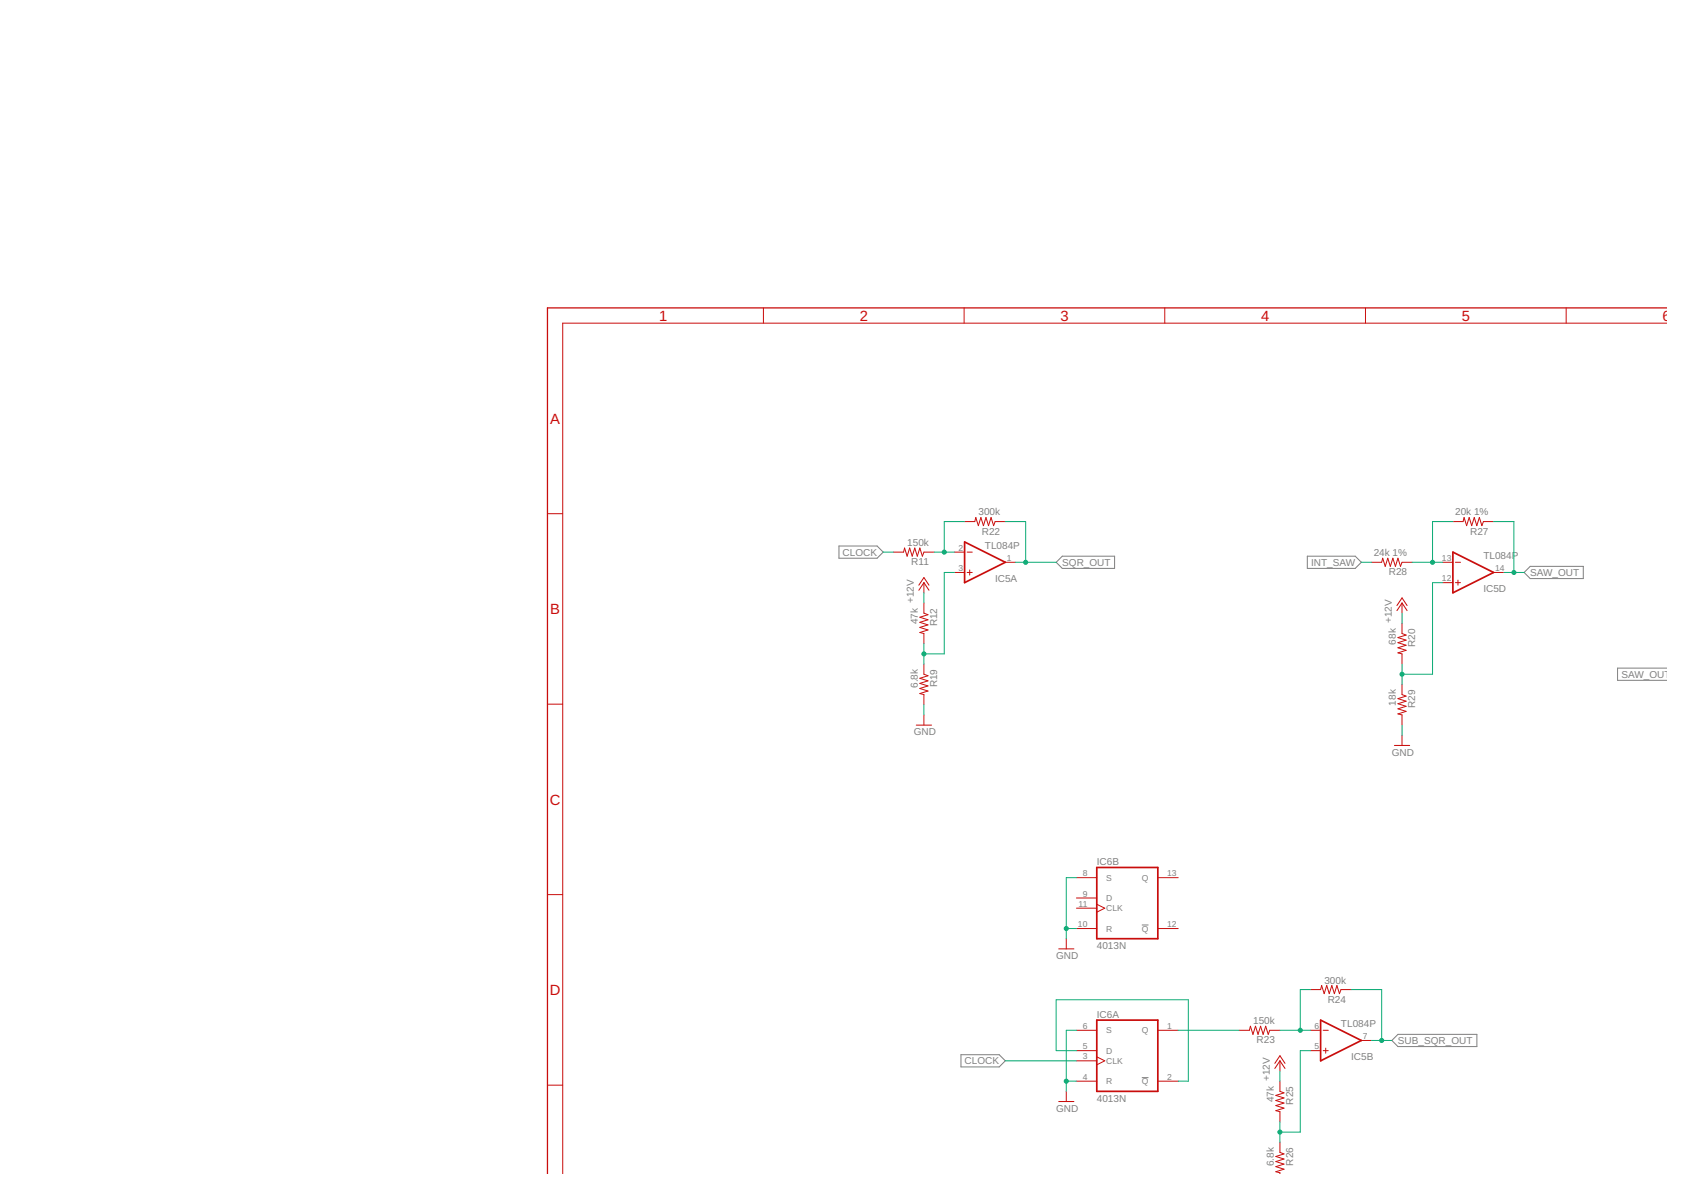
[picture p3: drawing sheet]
<svg xmlns="http://www.w3.org/2000/svg" width="420mm" height="297mm" viewBox="0 0 420 297" stroke-linecap="round" stroke-linejoin="round" font-family="sans-serif">
<path d="M209.4 136.3h9.6l1.5 1.5-1.5 1.5h-9.6zM326.4 138.8h11.9l1.6 1.6-1.6 1.5h-11.9zM263.7 140.4l1.5-1.6h13.1v3.1h-13.1zM380.5 142.9l1.5-1.5h13.3v3h-13.3zM416 166.8h-12.2v3h12.2M285.1 230.9h1.6M347.5 259.7l1.5-1.5h19.7v3h-19.7zM239.9 263.3h9.5l1.6 1.5-1.6 1.5h-9.5zM285.1 269h1.6" fill="none" stroke="#808080" stroke-width=".25"/>
<path d="M416 76.9h-279.3v216" fill="none" stroke="#c90d0c" stroke-width=".32"/>
<g fill="none" stroke="#c90d0c" stroke-width=".25">
<path d="M190.6 76.9v3.8M240.7 76.9v3.8M290.8 76.9v3.8M340.9 76.9v3.8M391 76.9v3.8M416 80.7h-275.5v212.2M136.7 128.2h3.8M223 137.8h2.6l.2-1 .7 2 .6-2 .6 2 .7-2 .6 2 .6-2 .7 2 .4-1h2.5M238.3 137.8h2.5M240.8 130.2h2.6l.2-1 .6 2 .7-2 .6 2 .6-2 .7 2 .6-2 .7 2 .3-1h2.6M241.4 137.8h1.3M362.7 130.2h2.6l.2-1 .6 2 .7-2 .6 2 .6-2 .7 2 .6-2 .7 2 .3-1h2.6"/>
<path d="M229.4 146.1l1.3-1.9 1.2 1.9M230.7 150.5v2.6l1 .3-2.1 .7 2.1 .6-2.1 .6 2.1 .7-2.1 .6 2.1 .6-2.1 .7 1.1 .2v2.6M230.7 145.4v2.6M230.7 145.4l1.2 1.9M230.7 145.4l-1.3 1.9M238.3 142.9h2.5M241.4 142.9h1.3M242.1 142.3v1.2M251 140.4h2.5M342.4 140.4h2.5l.3-1.1 .6 2.1 .7-2.1 .6 2.1 .6-2.1 .7 2.1 .6-2.1 .6 2.1 .4-1h2.6M348.7 151.2l1.3-2 1.3 2M350 155.6v2.5l1 .4-2 .7 2 .6-2 .6 2 .7-2 .6 2 .6-2 .7 1 .2v2.6"/>
<path d="M350 150.5v2.6M350 150.5l1.3 1.9M350 150.5l-1.3 1.9M360.2 140.4h2.5M360.2 145.4h2.5M363.3 140.4h1.3M363.3 145.4h1.3M364 144.8v1.3M372.9 142.9h2.5M136.7 175.8h3.8M230.7 165.8v2.5l1 .4-2.1 .6 2.1 .6-2.1 .7 2.1 .6-2.1 .7 2.1 .6-2.1 .6 1.1 .3v2.5M230.7 178.5v2.5"/>
<path d="M350 170.8v2.6l1 .4-2 .6 2 .6-2 .7 2 .6-2 .6 2 .7-2 .6 1 .3v2.5M228.7 181h3.9M348.1 186.1h3.8M350 183.5v2.6M268.7 219.1h5.1M289.1 219.1h5M136.7 223.3h3.8M264.3 236.9h3.8M266.2 234.3v2.6M268.7 231.8h5.1M268.7 226.7h5.1M268.7 224.2h5.1"/>
<path d="M273.8 225.7l2 1-2 1M289.1 231.8h5M268.7 257.2h5.1M289.1 257.2h5M309.4 257.2h2.5l.3-1 .6 2 .6-2 .7 2 .6-2 .6 2 .7-2 .6 2 .4-1h2.5M327.2 257.2h2.5M327.2 247h2.5l.2-1 .7 2 .6-2 .7 2 .6-2 .6 2 .7-2 .6 2 .4-1h2.5M330.3 257.2h1.3M339.9 259.7h2.5M136.7 270.9h3.8M264.3 275h3.8M266.2 272.4v2.6"/>
<path d="M268.7 262.3h5.1M268.7 269.9h5.1M268.7 264.8h5.1M273.8 263.8l2 1-2 1M289.1 269.9h5M318.3 265.4l1.2-1.9 1.3 1.9M319.5 264.8l1.3 1.9M319.5 264.8l-1.2 1.9M319.5 264.8v2.5M319.5 269.9v2.5l1 .4-2 .6 2 .7-2 .6 2 .6-2 .7 2 .6-2 .6 1 .3v2.5M327.2 262.3h2.5M330.3 262.3h1.3"/>
<path d="M331 261.6v1.3M319.5 285.1v2.6l1 .3-2 .7 2 .6-2 .6 2 .7-2 .6 2 .6-2 .7 1 .2v.2"/>
</g>
<path d="M240.8 135.3l10.2 5.1-10.2 5zM362.7 137.8l10.2 5.1-10.2 5.1zM273.8 216.5h15.3v17.8h-15.3zM273.8 254.6h15.3v17.8h-15.3zM329.7 254.6l10.2 5.1-10.2 5.1z" fill="none" stroke="#c90d0c" stroke-width=".42"/>
<g fill="none" stroke="#0dab76" stroke-width=".25">
<path d="M220.5 137.8h2.5M233.2 137.8h5.1M240.8 130.2h-5.1v7.6M251 130.2h5.1v10.2M362.7 130.2h-5.1v10.2M372.9 130.2h5.1v12.7M230.7 148v2.5M238.3 142.9h-2.6v20.3h-5M253.5 140.4h10.2M339.9 140.4h2.5M350 153.1v2.5M352.6 140.4h7.6"/>
<path d="M360.2 145.4h-2.6v22.9h-7.6M375.4 142.9h5.1M230.7 160.7v5.1M230.7 175.9v2.6M350 165.8v5M350 181v2.5M268.7 219.1h-2.5v15.2M266.2 231.8h2.5M268.7 257.2h-2.5v15.2M294.1 257.2h15.3M319.5 257.2h7.7M327.2 247h-2.6v10.2"/>
<path d="M337.3 247h7.6v12.7M342.4 259.7h5.1M251 264.8h17.7M266.2 269.9h2.5M268.7 262.3h-5v-12.7h33v20.3h-2.6M319.5 267.3v2.6M327.2 262.3h-2.6v20.3h-5.1M319.5 280v5.1"/>
</g>
<g fill="#0dab76" stroke="#0dab76" stroke-width=".25">
<circle cx="266.2" cy="231.8" r=".51"/>
<circle cx="266.2" cy="269.9" r=".51"/>
<circle cx="235.7" cy="137.8" r=".51"/>
<circle cx="230.7" cy="163.2" r=".51"/>
<circle cx="256.1" cy="140.4" r=".51"/>
<circle cx="324.6" cy="257.2" r=".51"/>
<circle cx="344.9" cy="259.7" r=".51"/>
<circle cx="319.5" cy="282.6" r=".51"/>
<circle cx="350" cy="168.3" r=".51"/>
<circle cx="357.6" cy="140.4" r=".51"/>
<circle cx="378" cy="142.9" r=".51"/>
</g>
<g font-size="3.7" fill="#c90d0c">
<text x="164.5" y="80.1">1</text>
<text x="214.6" y="80.1">2</text>
<text x="264.7" y="80.1">3</text>
<text x="314.8" y="80.1">4</text>
<text x="364.9" y="80.1">5</text>
<text x="415" y="80.1">6</text>
<text x="137.4" y="105.7">A</text>
<text x="137.4" y="153.3">B</text>
<text x="137.2" y="200.8">C</text>
<text x="137.2" y="248.4">D</text>
</g>
<g font-size="2.5" fill="#808080">
<text x="244.3" y="128.7">300k</text>
<text x="363.3" y="128.7">20k 1%</text>
<text x="226.5" y="136.3">150k</text>
<text x="245.1" y="133.5">R22</text>
<text x="245.9" y="137.1">TL084P</text>
<text x="367" y="133.5">R27</text>
<text x="210.3" y="138.7">CLOCK</text>
<text x="227.5" y="141.1">R11</text>
<text x="265.2" y="141.2">SQR_OUT</text>
<text x="327.3" y="141.2">INT_SAW</text>
<text x="342.9" y="138.8">24k 1%</text>
<text x="346.7" y="143.6">R28</text>
<text x="370.3" y="139.6">TL084P</text>
<text x="382" y="143.8">SAW_OUT</text>
<text x="248.4" y="145.3">IC5A</text>
<text x="370.3" y="147.8">IC5D</text>
<text x="228.1" y="150.5" transform="rotate(-90 228.1 150.5)">+12V</text>
<text x="229.1" y="155.8" transform="rotate(-90 229.1 155.8)">47k</text>
<text x="347.5" y="155.6" transform="rotate(-90 347.5 155.6)">+12V</text>
<text x="233.9" y="156.4" transform="rotate(-90 233.9 156.4)">R12</text>
<text x="348.5" y="160.9" transform="rotate(-90 348.5 160.9)">68k</text>
<text x="353.3" y="161.4" transform="rotate(-90 353.3 161.4)">R20</text>
<text x="229.1" y="171.7" transform="rotate(-90 229.1 171.7)">6.8k</text>
<text x="233.9" y="171.6" transform="rotate(-90 233.9 171.6)">R19</text>
<text x="404.8" y="169.2">SAW_OUT</text>
<text x="348.5" y="176.1" transform="rotate(-90 348.5 176.1)">18k</text>
<text x="353.3" y="176.7" transform="rotate(-90 353.3 176.7)">R29</text>
<text x="228.1" y="183.5">GND</text>
<text x="347.5" y="188.6">GND</text>
<text x="273.8" y="215.9">IC6B</text>
<text x="263.7" y="239.4">GND</text>
<text x="273.8" y="236.9">4013N</text>
<text x="330.6" y="245.5">300k</text>
<text x="331.5" y="250.3">R24</text>
<text x="273.8" y="254">IC6A</text>
<text x="312.8" y="255.7">150k</text>
<text x="334.8" y="256.4">TL084P</text>
<text x="313.7" y="260.5">R23</text>
<text x="349" y="260.6">SUB_SQR_OUT</text>
<text x="240.8" y="265.7">CLOCK</text>
<text x="317" y="269.9" transform="rotate(-90 317 269.9)">+12V</text>
<text x="337.3" y="264.7">IC5B</text>
<text x="273.8" y="275">4013N</text>
<text x="318" y="275.2" transform="rotate(-90 318 275.2)">47k</text>
<text x="322.8" y="275.7" transform="rotate(-90 322.8 275.7)">R25</text>
<text x="263.7" y="277.5">GND</text>
<text x="318" y="291.1" transform="rotate(-90 318 291.1)">6.8k</text>
<text x="322.8" y="291" transform="rotate(-90 322.8 291)">R26</text>
</g>
<g font-size="2.1" fill="#808080">
<text x="239.3" y="137.5">2</text>
<text x="239.3" y="142.5">3</text>
<text x="251.3" y="140">1</text>
<text x="360" y="140">13</text>
<text x="373.2" y="142.5">14</text>
<text x="360" y="145.1">12</text>
<text x="270.3" y="218.7">8</text>
<text x="276.2" y="219.8">S</text>
<text x="285.1" y="219.8">Q</text>
<text x="291.4" y="218.7">13</text>
<text x="269.3" y="226.3">11</text>
<text x="270.3" y="223.8">9</text>
<text x="276.2" y="227.5">CLK</text>
<text x="276.2" y="224.9">D</text>
<text x="269.1" y="231.4">10</text>
<text x="276.2" y="232.5">R</text>
<text x="285.1" y="232.5">Q</text>
<text x="291.4" y="231.4">12</text>
<text x="270.3" y="256.8">6</text>
<text x="276.2" y="257.9">S</text>
<text x="285.1" y="257.9">Q</text>
<text x="291.4" y="256.8">1</text>
<text x="328.2" y="256.8">6</text>
<text x="270.3" y="261.9">5</text>
<text x="276.2" y="263">D</text>
<text x="328.2" y="261.9">5</text>
<text x="340.2" y="259.4">7</text>
<text x="270.3" y="264.4">3</text>
<text x="270.3" y="269.5">4</text>
<text x="276.2" y="265.6">CLK</text>
<text x="291.4" y="269.5">2</text>
<text x="276.2" y="270.6">R</text>
<text x="285.1" y="270.6">Q</text>
</g>
</svg>
